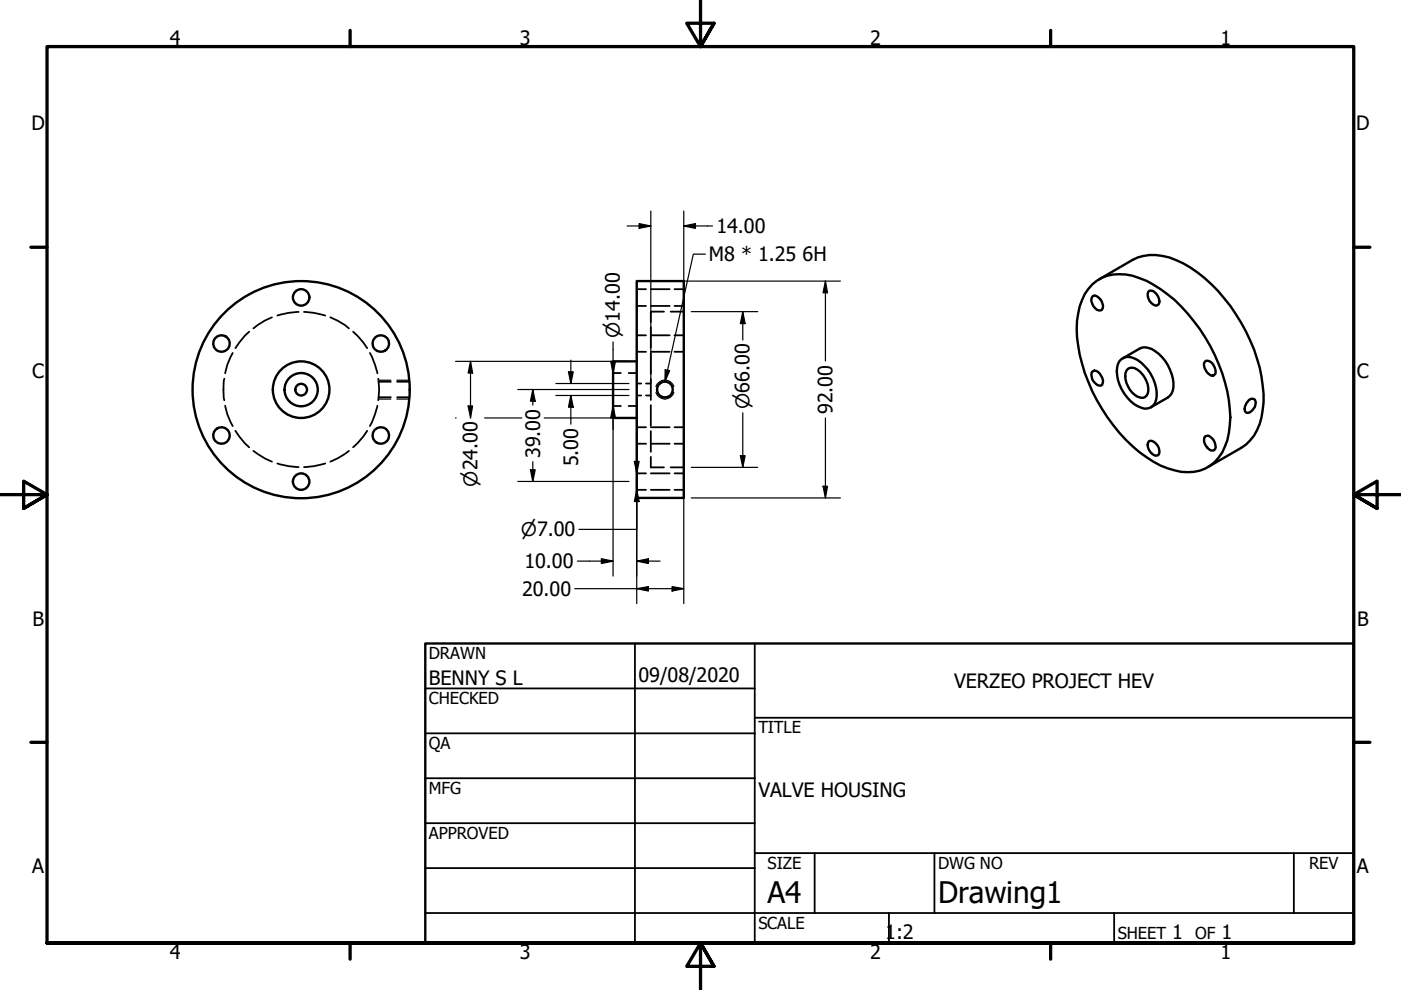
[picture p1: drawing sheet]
<svg xmlns="http://www.w3.org/2000/svg" width="297mm" height="210mm" viewBox="0 0 297 210" stroke-linecap="round" stroke-linejoin="round" font-family="sans-serif">
<!-- layer: Hidden (ANSI) -->
<g fill="none" stroke="#000" stroke-width=".38">
<path d="M49.3 74.8a11.8 11.8 0 0 0-1.5 4.4M52.8 70.3l-.9 .9-2 2.6M57.7 67.3l-1.6 .7-2.4 1.6M63.3 66.1a16.2 16.2 0 0 0-4.5 .8M64.5 66.1a16.2 16.2 0 0 1 4.5 .8M70 67.3l1.6 .7 1.6 .9 .8 .7M74.9 70.3l2.1 2.3 .9 1.2M78.4 74.8a16.3 16.3 0 0 1 1.6 4.4M130 79.1h1.6M133.3 79.1h1.7M135 61.3h2M135 64.9h2"/>
<path d="M135 71.1h2M135 74.6h2M138 69.4v4.4M138 74.9v4.4M138 61.3h4M138 64.9h4M138 71.1h4M138 74.6h4M140.8 66.1h-2.8v2.2M142.2 66.1h2.8M143 61.3h2M143 64.9h2"/>
<path d="M143 71.1h2M143 74.6h2M47.6 80.3a13.8 13.8 0 0 0 0 4.6M47.8 86a11.8 11.8 0 0 0 1.5 4.3M49.9 91.3l2 2.7 .9 .8M53.7 95.6l2.4 1.6 1.6 .7M58.8 98.3a16.2 16.2 0 0 0 4.5 .7M69 98.3a16.2 16.2 0 0 1-4.5 .7M74 95.6l-2.4 1.6-1.6 .7M77.9 91.3l-.9 1.3-2.1 2.2M80 86a16.3 16.3 0 0 1-1.6 4.3M80.2 80.3a13.8 13.8 0 0 1 0 4.6"/>
<path d="M80.3 80.9h2.6M80.3 84.2h2.6M84.2 80.9h2.6M84.2 84.2h2.6M130 86.1h1.6M133.3 86.1h1.7M135 90.6h2M135 94.1h2M135 83.9h1M135 81.3h1M137 83.9h1M137 81.3h1"/>
<path d="M138 80.4v4.4M138 85.9v4.4M138 91.4v4.4M138 96.9v2.2h2.8M138 90.6h4M138 94.1h4M142.2 99.1h2.8M143 90.6h2M143 94.1h2M135 100.4h2M135 103.9h2M138 100.4h4"/>
<path d="M138 103.9h4M143 100.4h2M143 103.9h2"/>
</g>
<!-- layer: Hidden Narrow (ANSI) -->
<path d="M80.3 80.6h2.6M80.3 84.6h2.6M84.1 80.6h2.7M84.1 84.6h2.7M139.1 83.2a2 2 0 0 0 1.9 1.4 2 2 0 0 0 1.9-1.4M139.1 82a2.03 2.03 0 0 1 1.9-1.4 2.03 2.03 0 0 1 1.9 1.4" fill="none" stroke="#000" stroke-width=".25"/>
<!-- layer: Visible (ANSI) -->
<g fill="none" stroke="#000" stroke-width=".51">
<path d="M135 59.6h10v46h-10zM233 59.2l7.2-4.1a10.2 10.2 0 0 1 9.2 .1 31.2 31.2 0 0 1 13.7 13.2 33.3 33.3 0 0 1 4.8 16.9 12.5 12.5 0 0 1-2.9 8.1l-.8 .9-1.1 .7-7 4M135 76.6h-5v12h5M231.5 79a.97 .97 0 0 1 1.7 .2 2.26 2.26 0 0 1 .5 2.4 .97 .97 0 0 1-1.4-.3 2.27 2.27 0 0 1-.8-2.3zM231.6 60.3a9.2 9.2 0 0 1 10-1.3 25.5 25.5 0 0 1 10.2 7.5 36.2 36.2 0 0 1 9.1 22 13.6 13.6 0 0 1-2.5 8.5 8.4 8.4 0 0 1-9.4 2.7 21.9 21.9 0 0 1-10.3-6.4 36.5 36.5 0 0 1-10.4-23.5 13.1 13.1 0 0 1 3.3-9.5zM231.7 62.8a1.51 1.51 0 0 1 1.9 1.1 1.39 1.39 0 0 1-.2 1.9 2.08 2.08 0 0 1-1.7-3zM237.8 76.1a3.4 3.4 0 0 1 4.2 .8 8.7 8.7 0 0 1 3.1 7.9 2.22 2.22 0 0 1-3.1 1.7 8.4 8.4 0 0 1-5-9.4zM238.1 76l3.5-2.1a3.7 3.7 0 0 1 4.1 1.1 9 9 0 0 1 3 7.8l-.3 .6-.8 .9-3.6 2M239.1 78.2a2.41 2.41 0 0 1 3.2 1.2 4.2 4.2 0 0 1 .8 4.5 1.64 1.64 0 0 1-2.5-.2 4.7 4.7 0 0 1-1.8-5.1zM243.5 61.9a.94 .94 0 0 1 1.4 .1 2.04 2.04 0 0 1 .7 2.6 1.09 1.09 0 0 1-1.5-.4 2.3 2.3 0 0 1-.6-2.3zM255.5 76.7a1.45 1.45 0 0 1 2 1.1 1.2 1.2 0 0 1-.4 1.9 2.41 2.41 0 0 1-1.8-2.6zM243.6 93.6a1.9 1.9 0 0 1 2.2 1.9v.5a.81 .81 0 0 1-.7 .7 .81 .81 0 0 1-.8-.5 2.1 2.1 0 0 1-.7-2.6z"/>
<path d="M255.5 92.6a1.57 1.57 0 0 1 2.1 1.2 1.08 1.08 0 0 1-.6 1.7 2.27 2.27 0 0 1-1.5-2.9zM264.8 84.8a.88 .88 0 0 1 1.2-.1 .88 .88 0 0 1 .1 1.3 1.86 1.86 0 0 1-1.9 1.5 1.76 1.76 0 0 1 .4-2.4z"/>
<circle cx="47" cy="72.8" r="1.75"/>
<circle cx="63.8" cy="63.1" r="1.75"/>
<circle cx="80.7" cy="72.8" r="1.75"/>
<circle cx="47" cy="92.3" r="1.75"/>
<circle cx="63.8" cy="82.6" r="23"/>
<circle cx="63.8" cy="82.6" r="1.24"/>
<circle cx="63.8" cy="82.6" r="3.5"/>
<circle cx="63.8" cy="82.6" r="6"/>
<circle cx="80.7" cy="92.3" r="1.75"/>
<circle cx="141" cy="82.6" r="1.67"/>
<circle cx="63.8" cy="102.1" r="1.75"/>
</g>
<!-- layer: Title (ANSI) -->
<g fill="none" stroke="#000" stroke-width=".38">
<path d="M134.6 136.4v63.5M160 136.4v63.5M90.2 146h69.8M90.2 155.5h69.8M160 152.2h127M90.2 165h69.8M90.2 174.5h69.8M90.2 193.6h196.8M90.2 184.1h69.8M160 180.9h127M172.7 180.9v12.7M188.5 193.6v6.3"/>
<path d="M198.1 180.9v12.7M236.2 193.6v6.3M274.3 180.9v12.7"/>
</g>
<path d="M90.2 136.4h196.8v63.5h-196.8z" fill="none" stroke="#000" stroke-width=".51"/>
<!-- layer: Border (ANSI) -->
<g fill="none" stroke="#000" stroke-width=".7">
<path d="M148.5 -.1v10l-2.9-5h5.8l-2.9 5 2.9-5M74.2 6.4v3.5M222.8 6.4v3.5M6.5 52.4h3.5M287 52.4h3.4M0 104.9h10l-5-2.9v5.8l5-2.9-5 2.9M297 104.9h-10l5-2.9v5.8l-5-2.9 5 2.9M6.5 157.4h3.5M287 157.4h3.4M10 199.9v-190h277v190h-277h277M74.2 199.9v3.5M222.8 199.9v3.5"/>
<path d="M151.4 204.9l-2.9-5 2.9 5h-5.8l2.9-5v10"/>
</g>
<!-- layer: Dimension (ANSI) -->
<g fill="none" stroke="#000" stroke-width=".25">
<path d="M133 47.9h5M135.5 47.4l2.5 .5-2.5 .5zM136.6 59.6h41.6M138 44.7v36.3M145 47.9l2.4-.5v1zM145 44.7v36.3M145 47.9h6.1M175 59.6l.5 2.5h-1zM175 59.6v17M96.6 76.6h36.7M99.8 76.6l.4 2.5h-.9zM99.8 76.6v12"/>
<path d="M120.5 78.8h1l-.5 2.5zM121 76.4v4.9M129.5 76.6h1l-.5 2.5zM130 72.5v6.6M146.6 66.1h14.1M157.5 66.1l.5 2.5h-1zM157.5 66.1v6M96.6 88.6h.1M99.3 86.1h.9l-.4 2.5zM102.7 88.6h7.9M109.8 82.6h23.5M112.5 99.6h1l-.5 2.5z"/>
<path d="M113 82.6l.5 2.5h-1zM113 82.6v3.3M113 97.9v4.2M115.4 88.6h17.9M117.9 83.9h15.4M117.9 81.3h15.4M121 83.9l.5 2.4h-1zM121 83.9v6.1M130 86.1l.5 2.5h-1zM130 84.2v37.9M134.5 97.8h1l-.5 2.6zM135 84.2v43.8"/>
<path d="M145 84.2v43.8M146.6 99.1h14.1M157 96.6h1l-.5 2.5zM157.5 87.5v11.6M175 88.6v17M109.8 102.1h23.5M122.4 119h7.6M127.5 118.5l2.5 .5-2.5 .5zM135 103.9l.5 2.4h-1zM135 106.3v5.9h-12.3M135 119l2.5-.5v1zM135 119h5"/>
<path d="M146.6 105.6h31.6M174.5 103.1h1l-.5 2.5zM121.9 124.8h23.1M135 124.8l2.5-.4v.9zM142.5 124.4l2.5 .4-2.5 .5z"/>
</g>
<g fill="#000">
<path d="M135.5 47.4l2.5 .5-2.5 .5z" fill-rule="evenodd"/>
<path d="M145 47.9l2.4-.5v1z" fill-rule="evenodd"/>
<path d="M99.8 76.6l.4 2.5h-.9z" fill-rule="evenodd"/>
<path d="M120.5 78.8h1l-.5 2.5z" fill-rule="evenodd"/>
<path d="M129.5 76.6h1l-.5 2.5z" fill-rule="evenodd"/>
<path d="M157.5 66.1l.5 2.5h-1z" fill-rule="evenodd"/>
<path d="M175 59.6l.5 2.5h-1z" fill-rule="evenodd"/>
<path d="M99.3 86.1h.9l-.4 2.5z" fill-rule="evenodd"/>
<path d="M112.5 99.6h1l-.5 2.5z" fill-rule="evenodd"/>
<path d="M113 82.6l.5 2.5h-1z" fill-rule="evenodd"/>
<path d="M121 83.9l.5 2.4h-1z" fill-rule="evenodd"/>
<path d="M130 86.1l.5 2.5h-1z" fill-rule="evenodd"/>
<path d="M134.5 97.8h1l-.5 2.6z" fill-rule="evenodd"/>
<path d="M157 96.6h1l-.5 2.5z" fill-rule="evenodd"/>
<path d="M127.5 118.5l2.5 .5-2.5 .5z" fill-rule="evenodd"/>
<path d="M135 103.9l.5 2.4h-1z" fill-rule="evenodd"/>
<path d="M135 119l2.5-.5v1z" fill-rule="evenodd"/>
<path d="M174.5 103.1h1l-.5 2.5z" fill-rule="evenodd"/>
<path d="M135 124.8l2.5-.4v.9z" fill-rule="evenodd"/>
<path d="M142.5 124.4l2.5 .4-2.5 .5z" fill-rule="evenodd"/>
</g>
<!-- layer: Symbol (ANSI) -->
<path d="M149.5 53.9h-2.5l-6 27M141 78.4l1 .2-1 2.3z" fill="none" stroke="#000" stroke-width=".25"/>
<path d="M141 78.4l1 .2-1 2.3z" fill-rule="evenodd" fill="#000"/>
<g font-size="6.3">
<text x="162.8" y="191.4">A4</text>
<text x="198.9" y="191.5">Drawing1</text>
</g>
<g font-size="4.2">
<text x="36" y="9.5">4</text>
<text x="110.2" y="9.5">3</text>
<text x="184.5" y="9.5">2</text>
<text x="258.8" y="9.5">1</text>
<text x="6.7" y="27.7">D</text>
<text x="287.5" y="27.7">D</text>
<text x="151.9" y="49.4">14.00</text>
<text x="150.3" y="55.4">M8 * 1.25</text>
<text x="170.2" y="55.4">6H</text>
<text x="6.8" y="80.2">C</text>
<text x="287.7" y="80.2">C</text>
<text x="176.5" y="87.8" transform="rotate(-90 176.5 87.8)">92.00</text>
<text x="114.5" y="97.1" transform="rotate(-90 114.5 97.1)">39.00</text>
<text x="122.6" y="98.9" transform="rotate(-90 122.6 98.9)">5.00</text>
<text x="111.2" y="120.5">10.00</text>
<text x="110.7" y="126.3">20.00</text>
<text x="6.9" y="132.7">B</text>
<text x="287.7" y="132.7">B</text>
<text x="90.9" y="145.1">BENNY S L</text>
<text x="135.4" y="144.5">09/08/2020</text>
<text x="202.3" y="145.8">VERZEO PROJECT HEV</text>
<text x="160.8" y="169.1">VALVE HOUSING</text>
<text x="6.8" y="185.2">A</text>
<text x="287.7" y="185.2">A</text>
<text x="36" y="203.4">4</text>
<text x="110.2" y="203.4">3</text>
<text x="184.5" y="203.4">2</text>
<text x="187.7" y="199.2">1:2</text>
<text x="248.5" y="199.1">1</text>
<text x="258.8" y="203.4">1</text>
<text x="259" y="199.1">1</text>
</g>
<g font-size="4">
<text x="131.4" y="71.7" transform="rotate(-90 131.4 71.7)">⌀14.00</text>
<text x="158.9" y="86.7" transform="rotate(-90 158.9 86.7)">⌀66.00</text>
<text x="101.2" y="103.2" transform="rotate(-90 101.2 103.2)">⌀24.00</text>
<text x="110.4" y="113.7">⌀7.00</text>
</g>
<g font-size="3.5">
<text x="90.9" y="139.7">DRAWN</text>
<text x="90.9" y="149.3">CHECKED</text>
<text x="160.8" y="155.5">TITLE</text>
<text x="90.9" y="158.8">QA</text>
<text x="90.9" y="168.3">MFG</text>
<text x="90.9" y="177.8">APPROVED</text>
<text x="162.8" y="184.2">SIZE</text>
<text x="198.9" y="184.2">DWG NO</text>
<text x="277.6" y="184.2">REV</text>
<text x="160.8" y="196.9">SCALE</text>
<text x="237" y="199.1">SHEET</text>
<text x="253.4" y="199.1">OF</text>
</g>
</svg>
